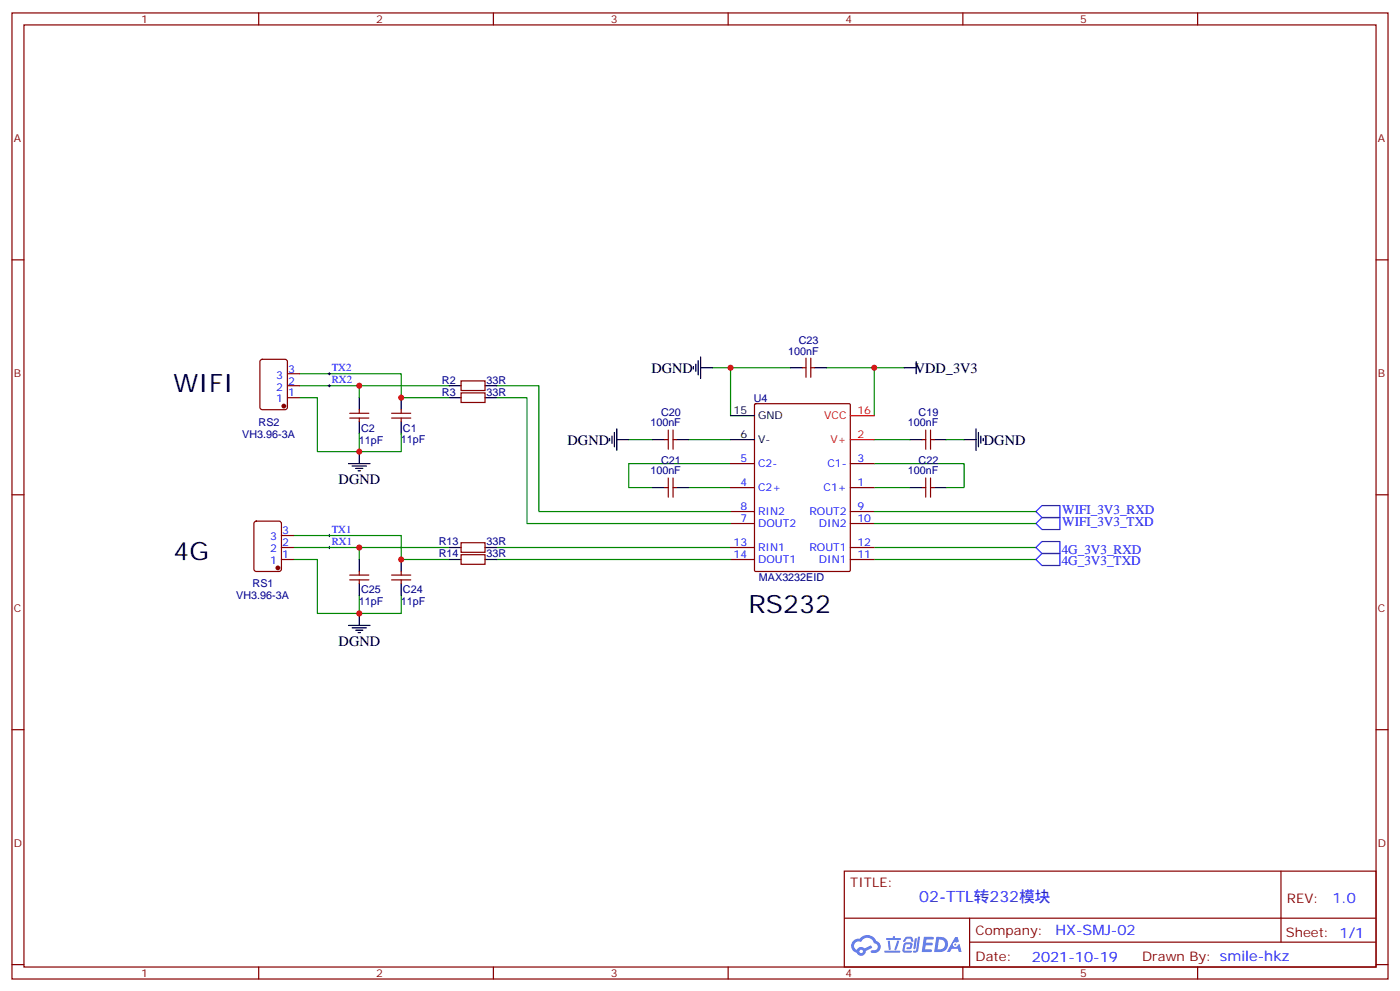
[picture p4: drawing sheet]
<svg xmlns="http://www.w3.org/2000/svg" width="412mm" height="292mm" viewBox="0 0 412 292" stroke-linecap="round" stroke-linejoin="round" font-family="sans-serif">
<g fill="none" stroke="#870000" stroke-width=".35">
<path d="M3.5 3.8h405.4v284.3h-405.4zM7.1 7.3h398.2v277.3h-398.2zM76.2 3.8v3.5M145.3 3.8v3.5M214.5 3.8v3.5M283.6 3.8v3.5M352.8 3.8v3.5M3.5 76.5h3.6M405.3 76.5h3.6M3.5 145.6h3.6M405.3 145.6h3.6M3.5 214.8h3.6"/>
<path d="M405.3 214.8h3.6M248.7 256.4h156.6v28.2h-156.6zM377.3 256.4v20.9M248.7 270.2h156.5M285.6 277.3h119.6M285.6 270.2v14.2M3.5 283.9h3.6M76.2 284.6v3.5M145.3 284.6v3.5M214.5 284.6v3.5M283.6 284.6v3.5M352.8 284.6v3.5"/>
<path d="M405.3 283.9h3.6"/>
</g>
<g fill="#5487ff">
<path d="M272.1 275.7h2.6l.3 .2-.1 .6h-2l-.1 1h1.6l.4 .4-.4 .4h-1.7l-.2 1.1 1.8 .1 .3 .3-.2 .4h-2.9z"/>
<path d="M281.4 275.8h.7l.4 1.3-.7 .3a.74 .74 0 0 0-1.1 .3 .74 .74 0 0 0 .5 1.1 .74 .74 0 0 0 .9-.7l.5-.3 .7 2.4h-.9l-.2-1h-1.9l-.5 1h-.9z"/>
<path d="M269.5 276.2h.6l-.4 2.9a.31 .31 0 0 1-.3 .3 .31 .31 0 0 1-.3-.3z"/>
<path d="M270.4 275.7h.6l-.5 4a.89 .89 0 0 1-.7 .7 .89 .89 0 0 1-.9-.3l1-.5z"/>
<path d="M266.8 275.9l.6-.2 1.2 .1 .5 1.3-.6 .1-.4-.9-1 .1a.95 .95 0 0 1-1 .8l-.1-.2z"/>
<path d="M266.4 277.6l1.8-.2a1.04 1.04 0 0 1 .6 1.1 1.04 1.04 0 0 1-.8 .9h-.7a.29 .29 0 0 1-.3-.4 .29 .29 0 0 1 .3-.2h.7l.2-.8h-1.4l-.4 1.8h1.9a.29 .29 0 0 1 .3 .3 .29 .29 0 0 1-.3 .3h-2l-.4-.3 .2-2.1z"/>
<path d="M260.5 279.8h4.4a.3 .3 0 0 1 .3 .3 .3 .3 0 0 1-.3 .3h-4.3z"/>
<path d="M264.3 276.9h.6l-.5 1.6a1.02 1.02 0 0 1-.7 1.2l-.2-.3z"/>
<path d="M261.5 276.9h.6l.3 2.4-.3 .3-.3-.2z"/>
<path d="M261.1 276.1h1.9l.2-.5h.5l-.1 .5h1.5a.29 .29 0 0 1 .3 .3 .29 .29 0 0 1-.3 .3h-3.9z"/>
<path d="M275.8 275.7l-.6 4.5h1.4a2.27 2.27 0 0 0 2.7-2.3 2.27 2.27 0 0 0-2.7-2.2zM276.6 276.5a1.5 1.5 0 0 1 1.8 1.6 1.5 1.5 0 0 1-1.9 1.3h-.3z"/>
<path d="M251.4 276.9a2.09 2.09 0 0 0 1 3.5 1.37 1.37 0 0 0 1.5 .9 1.37 1.37 0 0 0 1.1-1.4l2-1-.5-.7-1.8 1a1.4 1.4 0 0 0-2.3 .4 1.32 1.32 0 0 1-.6-1.9 1.32 1.32 0 0 1 1.9-.4 2.02 2.02 0 0 1 2-1.3 2.02 2.02 0 0 1 1.8 1.6 1.09 1.09 0 0 1 1.1 1.4 1.09 1.09 0 0 1-1.6 .7 .41 .41 0 0 0-.5 .3 .41 .41 0 0 0 .4 .5 1.89 1.89 0 0 0 2.4-1.2 1.89 1.89 0 0 0-1.2-2.4 2.98 2.98 0 0 0-5-.6l-1 .1zM253.2 280a.52 .52 0 0 1 1 0 .52 .52 0 0 1-1 0z"/>
<circle cx="281.4" cy="278" r=".28"/>
</g>
<path d="M96.7 113.5h.7M96.7 110h.7M97 109.6v.7M97 113.2v.7M96.7 157.6h.7M97 157.3v.7M96.7 161.1h.7M97 160.8v.7" fill="none" stroke="#000" stroke-width=".29"/>
<g fill="none" stroke="#008700" stroke-width=".35">
<path d="M88.2 113.5h44.1M88.2 110h30v7.1h14.1M88.2 117.1h5.3v15.8h12.3M105.8 113.5v3.6M146.4 113.5h12.3v37.1h56.5M146.4 117.1h8.8v37h60M209.9 108.2h5.3M232.8 108.2h-17.6v14.1M243.4 108.2h14.1v14.1M257.5 108.2h8.8M105.8 127.6v5.3M118.2 127.6v5.3h-12.4"/>
<path d="M185.2 129.4h7.1M202.8 129.4h12.4M215.2 136.5h-30v7h7.1M257.5 136.5h26.5v7h-5.3M257.5 129.4h10.6M278.7 129.4h5.3M86.4 157.6h31.8v7.1h14.1M202.8 143.5h12.4M257.5 143.5h10.6M257.5 150.6h47.7M257.5 154.1h47.7M86.4 164.7h7.1v15.9h12.3"/>
<path d="M86.4 161.1h45.9M105.8 161.1v3.6M105.8 175.3v5.3M118.2 175.3v5.3h-12.4M146.4 164.7h68.8M146.4 161.1h68.8M257.5 164.7h47.7M257.5 161.1h47.7"/>
</g>
<g fill="none" stroke="#000" stroke-width=".35">
<path d="M105.8 117.1v3.5M118.2 117.1v3.5M132.3 113.5h3.5M132.3 117.1h3.5M142.9 113.5h3.5M142.9 117.1h3.5M204.3 107.9v.7M205 107.2v2.1M205.7 106.1v4.2M206.4 108.2h3.5M206.4 105.1v6.3M232.8 108.2h3.6"/>
<path d="M239.9 108.2h3.5M266.3 108.2h3.6M269.9 106.5v3.5M102.7 136.5h6.3M103.7 137.2h4.2M104.8 137.9h2.1M105.5 138.6h.7M105.8 124.1v3.5M105.8 132.9v3.6M118.2 124.1v3.5M179.6 129v.8M180.3 128.3v2.2"/>
<path d="M181 127.3v4.2M181.7 129.4h3.5M181.7 126.2v6.4M192.3 129.4h3.5M199.3 129.4h3.5M215.2 129.4h7M215.2 122.3h7M268.1 129.4h3.5M275.2 129.4h3.5M284 129.4h3.5M287.5 126.2v6.4M288.2 127.3v4.2"/>
<path d="M288.9 128.3v2.2M289.6 129v.8M192.3 143.5h3.5M199.3 143.5h3.5M268.1 143.5h3.5M275.2 143.5h3.5M105.8 164.7v3.5M105.8 171.7v3.6M118.2 164.7v3.5M118.2 171.7v3.6M132.3 161.1h3.5M132.3 164.7h3.5"/>
<path d="M142.9 161.1h3.5M142.9 164.7h3.5M102.7 184.1h6.3M103.7 184.8h4.2M104.8 185.5h2.1M105.5 186.2h.7M105.8 180.6v3.5"/>
</g>
<g fill="none" stroke="#870000" stroke-width=".35">
<path d="M76.8 106l.5-.2h6.7l.6 .4 .1 13.7-.5 .6-6.9 .1-.7-.5v-13.6zM84.7 117.1h3.5M84.7 113.5h3.5M84.7 110h3.5M135.8 112.1h7.1v2.8h-7.1zM135.8 115.6h7.1v2.9h-7.1zM222.3 119l.3-.2h27.5l.3 .2 .1 48.9-.2 .3h-27.7l-.3-.2zM236.4 108.2h1M237.4 105.4v5.7M238.8 105.4v5.7M238.8 108.2h1.1M103 121.6h5.7"/>
<path d="M103 123h5.7M105.8 120.6v1M105.8 123v1.1M115.4 121.6h5.6M115.4 123h5.6M118.2 120.6v1M118.2 123v1.1M195.8 129.4h1M196.8 126.6v5.6M198.3 126.6v5.6M198.3 129.4h1M215.2 136.5h7"/>
<path d="M250.5 136.5h7M271.6 129.4h1.1M272.7 126.6v5.6M274.1 126.6v5.6M274.1 129.4h1.1M75 153.6l.5-.2h6.7l.6 .4 .1 13.7-.5 .6-6.9 .1-.7-.5v-13.6zM82.9 157.6h3.5M135.8 159.7h7.1v2.9h-7.1zM195.8 143.5h1M196.8 140.7v5.6M198.3 143.5h1M198.3 140.7v5.6"/>
<path d="M215.2 143.5h7M215.2 154.1h7M215.2 150.6h7M250.5 143.5h7M250.5 154.1h7M250.5 150.6h7M271.6 143.5h1.1M272.7 140.7v5.6M274.1 140.7v5.6M274.1 143.5h1.1M82.9 164.7h3.5M82.9 161.1h3.5"/>
<path d="M103 169.3h5.7M103 170.7h5.7M105.8 168.2v1.1M105.8 170.7v1M115.4 169.3h5.6M115.4 170.7h5.6M118.2 168.2v1.1M118.2 170.7v1M135.8 163.3h7.1v2.8h-7.1zM215.2 164.7h7M215.2 161.1h7M250.5 164.7h7"/>
<path d="M250.5 161.1h7"/>
</g>
<path d="M250.5 129.4h7M250.5 122.3h7" fill="none" stroke="#f00" stroke-width=".35"/>
<path d="M306.9 159.4h5.3v3.5h-5.3l-1.7-1.8zM306.9 148.8h5.3v3.5h-5.3l-1.7-1.7zM306.9 152.3h5.3v3.6h-5.3l-1.7-1.8zM306.9 162.9h5.3v3.5h-5.3l-1.7-1.7z" fill="none" stroke="#00f" stroke-width=".35"/>
<g fill="#870000" stroke="#870000" stroke-width=".35">
<circle cx="81.8" cy="167.1" r=".53"/>
<circle cx="83.6" cy="119.5" r=".53"/>
</g>
<g fill="#c00">
<circle cx="105.8" cy="180.6" r=".88"/>
<circle cx="118.2" cy="164.7" r=".88"/>
<circle cx="257.5" cy="108.2" r=".88"/>
<circle cx="215.2" cy="108.2" r=".88"/>
<circle cx="105.8" cy="161.1" r=".88"/>
<circle cx="105.8" cy="113.5" r=".88"/>
<circle cx="118.2" cy="117.1" r=".88"/>
<circle cx="105.8" cy="132.9" r=".88"/>
</g>
<g font-size="7.4">
<text x="51.2" y="115.3">WIFI</text>
<text x="51.2" y="164.7">4G</text>
<text x="220.5" y="180.6">RS232</text>
</g>
<text font-size="4.6" fill="#00f" x="270.8" y="265.4">02-TTL转232模块</text>
<g font-size="4.2">
<text x="191.9" y="109.7">DGND</text>
<text x="269.4" y="109.7">VDD_3V3</text>
<text x="167.2" y="130.8">DGND</text>
<text x="289.8" y="130.8">DGND</text>
<text x="99.8" y="142.5">DGND</text>
<text x="99.8" y="190.1">DGND</text>
</g>
<g font-size="4.2" fill="#00f">
<text x="392.5" y="265.7">1.0</text>
<text x="310.9" y="275.2">HX-SMJ-02</text>
<text x="304" y="283">2021-10-19</text>
</g>
<g font-size="3.9" fill="#00f">
<text x="312.9" y="151.3">WIFI_3V3_RXD</text>
<text x="312.9" y="154.9">WIFI_3V3_TXD</text>
<text x="312.7" y="162.9">4G_3V3_RXD</text>
<text x="312.7" y="166.4">4G_3V3_TXD</text>
</g>
<g font-size="3.9" fill="#800">
<text x="250.5" y="261">TITLE:</text>
<text x="379.1" y="265.7">REV:</text>
<text x="287.4" y="275.2">Company:</text>
<text x="378.7" y="275.8">Sheet: 1/1</text>
<text x="287.4" y="282.9">Date:</text>
<text x="336.4" y="282.9">Drawn By: smile-hkz</text>
</g>
<g font-size="3.2" fill="#800">
<text x="41.6" y="6.8">1</text>
<text x="110.8" y="6.8">2</text>
<text x="179.9" y="6.8">3</text>
<text x="249.1" y="6.8">4</text>
<text x="318.2" y="6.8">5</text>
<text x="4.1" y="41.9">A</text>
<text x="405.9" y="41.9">A</text>
<text x="4.1" y="111.1">B</text>
<text x="405.9" y="111.1">B</text>
<text x="4.1" y="180.2">C</text>
<text x="405.9" y="180.2">C</text>
<text x="4.1" y="249.3">D</text>
<text x="405.9" y="249.3">D</text>
<text x="41.6" y="287.6">1</text>
<text x="110.8" y="287.6">2</text>
<text x="179.9" y="287.6">3</text>
<text x="249.1" y="287.6">4</text>
<text x="318.2" y="287.6">5</text>
</g>
<g font-size="3.2" fill="#000080">
<text x="235.3" y="101.2">C23</text>
<text x="232.1" y="104.4">100nF</text>
<text x="130.2" y="112.9">R2</text>
<text x="143.3" y="112.9">33R</text>
<text x="130.2" y="116.4">R3</text>
<text x="143.3" y="116.4">33R</text>
<text x="222.1" y="118.2">U4</text>
<text x="76.2" y="125.3">RS2</text>
<text x="191.6" y="125.5">100nF</text>
<text x="194.8" y="122.4">C20</text>
<text x="267.4" y="125.5">100nF</text>
<text x="270.6" y="122.4">C19</text>
<text x="71.4" y="128.8">VH3.96-3A</text>
<text x="105.7" y="130.5">11pF</text>
<text x="106.3" y="127">C2</text>
<text x="118.1" y="130.5">11pF</text>
<text x="118.7" y="127">C1</text>
<text x="194.8" y="136.5">C21</text>
<text x="270.6" y="136.5">C22</text>
<text x="191.6" y="139.6">100nF</text>
<text x="267.4" y="139.6">100nF</text>
<text x="129.3" y="160.5">R13</text>
<text x="143.3" y="160.5">33R</text>
<text x="129.3" y="164.1">R14</text>
<text x="143.3" y="164.1">33R</text>
<text x="74.4" y="172.9">RS1</text>
<text x="223.6" y="171.1">MAX3232EID</text>
<text x="69.6" y="176.4">VH3.96-3A</text>
<text x="105.7" y="178.2">11pF</text>
<text x="106.3" y="174.6">C25</text>
<text x="118.1" y="178.2">11pF</text>
<text x="118.7" y="174.6">C24</text>
</g>
<g font-size="3.2" fill="#00f">
<text x="81.3" y="111.4">3</text>
<text x="84.8" y="113.2">2</text>
<text x="84.8" y="109.6">3</text>
<text x="97.7" y="112.6">RX2</text>
<text x="97.7" y="109.1">TX2</text>
<text x="81.3" y="118.5">1</text>
<text x="81.3" y="114.9">2</text>
<text x="84.8" y="116.7">1</text>
<text x="218.1" y="136.1">5</text>
<text x="223.3" y="137.5">C2-</text>
<text x="243.7" y="137.5">C1-</text>
<text x="252.6" y="136.1">3</text>
<text x="218.1" y="143.2">4</text>
<text x="252.6" y="143.2">1</text>
<text x="223.3" y="144.6">C2+</text>
<text x="242.6" y="144.6">C1+</text>
<text x="218.1" y="153.7">7</text>
<text x="218.1" y="150.2">8</text>
<text x="223.3" y="155.2">DOUT2</text>
<text x="223.3" y="151.6">RIN2</text>
<text x="238.4" y="151.6">ROUT2</text>
<text x="241.2" y="155.2">DIN2</text>
<text x="252.6" y="150.2">9</text>
<text x="252.6" y="153.7">10</text>
<text x="79.6" y="159">3</text>
<text x="83.1" y="160.8">2</text>
<text x="83.1" y="157.3">3</text>
<text x="97.7" y="156.7">TX1</text>
<text x="97.7" y="160.3">RX1</text>
<text x="216.1" y="160.8">13</text>
<text x="252.6" y="160.8">12</text>
<text x="79.6" y="166.1">1</text>
<text x="79.6" y="162.6">2</text>
<text x="83.1" y="164.3">1</text>
<text x="216.1" y="164.3">14</text>
<text x="223.3" y="162.2">RIN1</text>
<text x="223.3" y="165.7">DOUT1</text>
<text x="238.4" y="162.2">ROUT1</text>
<text x="241.2" y="165.7">DIN1</text>
<text x="252.6" y="164.3">11</text>
</g>
<g font-size="3.2">
<text x="216.1" y="122">15</text>
<text x="223.3" y="123.4">GND</text>
<text x="218.1" y="129">6</text>
<text x="223.3" y="130.5">V-</text>
</g>
<g font-size="3.2" fill="#f00">
<text x="242.8" y="123.4">VCC</text>
<text x="252.6" y="122">16</text>
<text x="244.6" y="130.5">V+</text>
<text x="252.6" y="129">2</text>
</g>
</svg>
